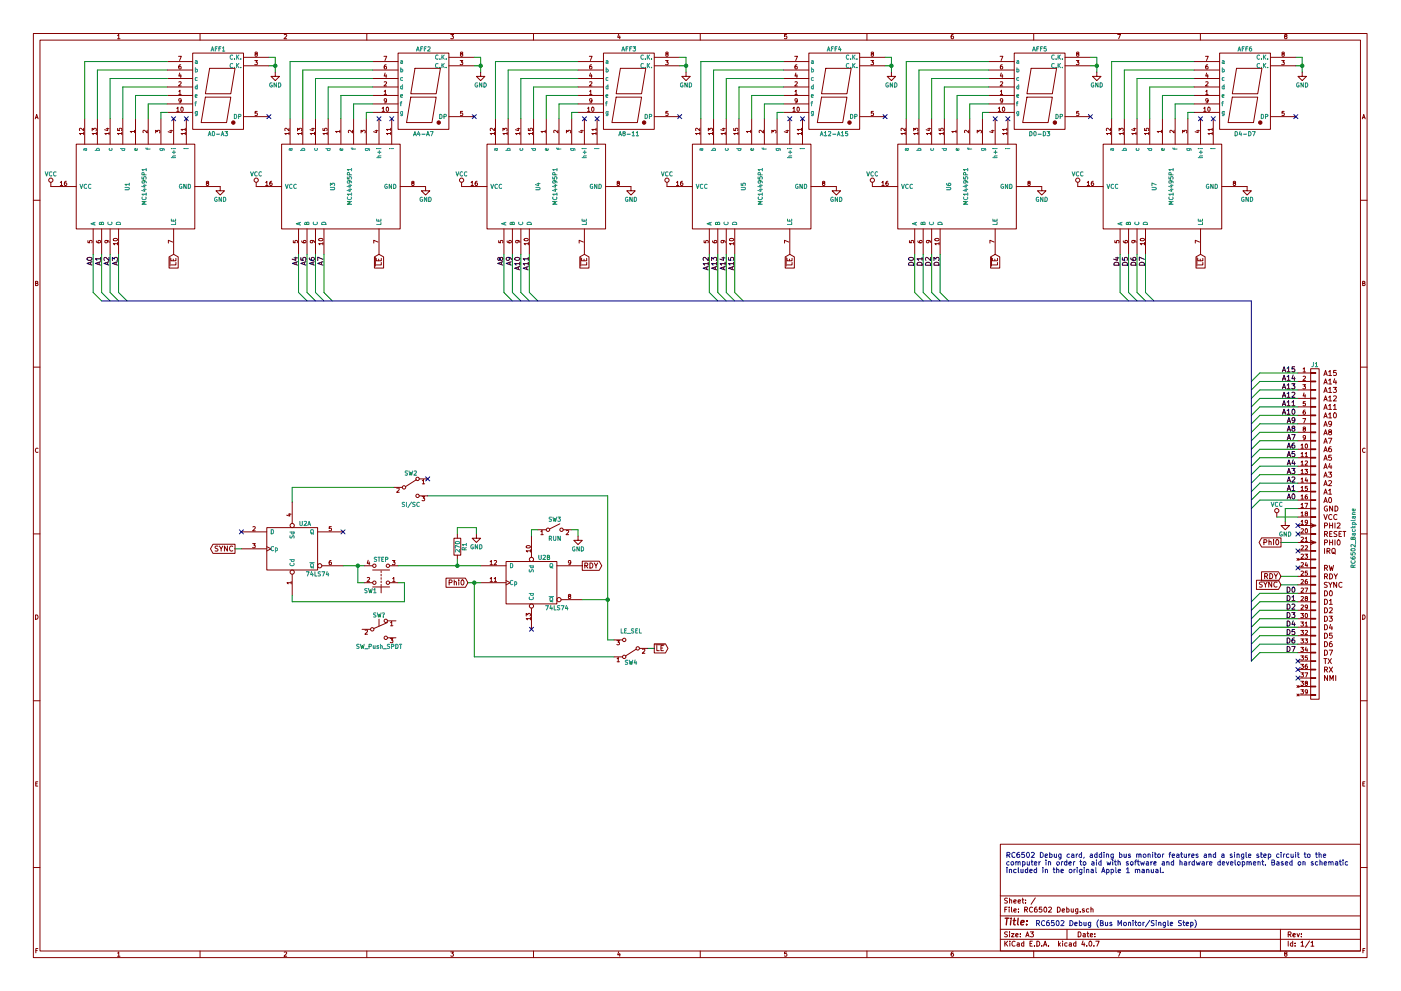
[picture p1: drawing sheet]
EESchema Schematic File Version 2
LIBS:power
LIBS:device
LIBS:switches
LIBS:relays
LIBS:motors
LIBS:transistors
LIBS:conn
LIBS:linear
LIBS:regul
LIBS:74xx
LIBS:cmos4000
LIBS:adc-dac
LIBS:memory
LIBS:xilinx
LIBS:microcontrollers
LIBS:dsp
LIBS:microchip
LIBS:analog_switches
LIBS:motorola
LIBS:texas
LIBS:intel
LIBS:audio
LIBS:interface
LIBS:digital-audio
LIBS:philips
LIBS:display
LIBS:cypress
LIBS:siliconi
LIBS:opto
LIBS:atmel
LIBS:contrib
LIBS:valves
LIBS:rc6502_backplane
LIBS:mc14495p1
LIBS:RC6502 Debug-cache
EELAYER 25 0
EELAYER END
$Descr A3 16535 11693
encoding utf-8
Sheet 1 1
Title ""
Date ""
Rev ""
Comp ""
Comment1 ""
Comment2 ""
Comment3 ""
Comment4 ""
$EndDescr
$Comp
L RC6502_Backplane J1
U 1 1
P 15525 6300
F 0 "J1" H 15525 8300 50  0000 C CNN
F 1 "RC6502_Backplane" V 15975 6250 50  0000 C CNN
F 2 "" H 15525 6300 50  0001 C CNN
F 3 "" H 15525 6300 50  0001 C CNN
	1    15525 6300
	1    0    0    -1  
$EndComp
$Comp
L LTS-6980HR AFF1
U 1 1
P 2575 1125
F 0 "AFF1" H 2575 1675 50  0000 C CNN
F 1 "A0-A3" H 2575 675 50  0000 C CNN
F 2 "" H 2575 1125 50  0001 C CNN
F 3 "" H 2575 1125 50  0001 C CNN
	1    2575 1125
	1    0    0    -1  
$EndComp
$Comp
L MC14495P1 U1
U 1 1
P 1600 2200
F 0 "U1" H 1600 2300 50  0000 C CNN
F 1 "MC14495P1" H 1600 2100 50  0000 C CNN
F 2 "" H 1600 2200 50  0001 C CNN
F 3 "" H 1600 2200 50  0001 C CNN
	1    1600 2200
	0    -1   -1   0   
$EndComp
NoConn ~ 2050 1400
NoConn ~ 2200 1400
Wire Wire Line
	1900 1400 1900 1325
Wire Wire Line
	1900 1325 1975 1325
Wire Wire Line
	1750 1400 1750 1225
Wire Wire Line
	1750 1225 1975 1225
Wire Wire Line
	1600 1400 1600 1125
Wire Wire Line
	1600 1125 1975 1125
Wire Wire Line
	1450 1400 1450 1025
Wire Wire Line
	1450 1025 1975 1025
Wire Wire Line
	1300 1400 1300 925 
Wire Wire Line
	1300 925  1975 925 
Wire Wire Line
	1150 1400 1150 825 
Wire Wire Line
	1150 825  1975 825 
Wire Wire Line
	1000 1400 1000 725 
Wire Wire Line
	1000 725  1975 725 
$Comp
L VCC #PWR01
U 1 1
P 600 2200
F 0 "#PWR01" H 600 2050 50  0001 C CNN
F 1 "VCC" H 600 2350 50  0000 C CNN
F 2 "" H 600 2200 50  0001 C CNN
F 3 "" H 600 2200 50  0001 C CNN
	1    600  2200
	1    0    0    -1  
$EndComp
$Comp
L GND #PWR02
U 1 1
P 2600 2200
F 0 "#PWR02" H 2600 1950 50  0001 C CNN
F 1 "GND" H 2600 2050 50  0000 C CNN
F 2 "" H 2600 2200 50  0001 C CNN
F 3 "" H 2600 2200 50  0001 C CNN
	1    2600 2200
	1    0    0    -1  
$EndComp
$Comp
L GND #PWR03
U 1 1
P 3250 850
F 0 "#PWR03" H 3250 600 50  0001 C CNN
F 1 "GND" H 3250 700 50  0000 C CNN
F 2 "" H 3250 850 50  0001 C CNN
F 3 "" H 3250 850 50  0001 C CNN
	1    3250 850 
	1    0    0    -1  
$EndComp
Wire Wire Line
	3175 775  3250 775 
Wire Wire Line
	3250 675  3250 850 
Wire Wire Line
	3175 675  3250 675 
Connection ~ 3250 775 
NoConn ~ 3175 1375
$Comp
L LTS-6980HR AFF6
U 1 1
P 14700 1125
F 0 "AFF6" H 14700 1675 50  0000 C CNN
F 1 "D4-D7" H 14700 675 50  0000 C CNN
F 2 "" H 14700 1125 50  0001 C CNN
F 3 "" H 14700 1125 50  0001 C CNN
	1    14700 1125
	1    0    0    -1  
$EndComp
$Comp
L MC14495P1 U7
U 1 1
P 13725 2200
F 0 "U7" H 13725 2300 50  0000 C CNN
F 1 "MC14495P1" H 13725 2100 50  0000 C CNN
F 2 "" H 13725 2200 50  0001 C CNN
F 3 "" H 13725 2200 50  0001 C CNN
	1    13725 2200
	0    -1   -1   0   
$EndComp
NoConn ~ 14175 1400
NoConn ~ 14325 1400
Wire Wire Line
	14025 1400 14025 1325
Wire Wire Line
	14025 1325 14100 1325
Wire Wire Line
	13875 1400 13875 1225
Wire Wire Line
	13875 1225 14100 1225
Wire Wire Line
	13725 1400 13725 1125
Wire Wire Line
	13725 1125 14100 1125
Wire Wire Line
	13575 1400 13575 1025
Wire Wire Line
	13575 1025 14100 1025
Wire Wire Line
	13425 1400 13425 925 
Wire Wire Line
	13425 925  14100 925 
Wire Wire Line
	13275 1400 13275 825 
Wire Wire Line
	13275 825  14100 825 
Wire Wire Line
	13125 1400 13125 725 
Wire Wire Line
	13125 725  14100 725 
$Comp
L VCC #PWR04
U 1 1
P 12725 2200
F 0 "#PWR04" H 12725 2050 50  0001 C CNN
F 1 "VCC" H 12725 2350 50  0000 C CNN
F 2 "" H 12725 2200 50  0001 C CNN
F 3 "" H 12725 2200 50  0001 C CNN
	1    12725 2200
	1    0    0    -1  
$EndComp
$Comp
L GND #PWR05
U 1 1
P 14725 2200
F 0 "#PWR05" H 14725 1950 50  0001 C CNN
F 1 "GND" H 14725 2050 50  0000 C CNN
F 2 "" H 14725 2200 50  0001 C CNN
F 3 "" H 14725 2200 50  0001 C CNN
	1    14725 2200
	1    0    0    -1  
$EndComp
$Comp
L GND #PWR06
U 1 1
P 15375 850
F 0 "#PWR06" H 15375 600 50  0001 C CNN
F 1 "GND" H 15375 700 50  0000 C CNN
F 2 "" H 15375 850 50  0001 C CNN
F 3 "" H 15375 850 50  0001 C CNN
	1    15375 850 
	1    0    0    -1  
$EndComp
Wire Wire Line
	15300 775  15375 775 
Wire Wire Line
	15375 675  15375 850 
Wire Wire Line
	15300 675  15375 675 
Connection ~ 15375 775 
NoConn ~ 15300 1375
$Comp
L LTS-6980HR AFF2
U 1 1
P 5000 1125
F 0 "AFF2" H 5000 1675 50  0000 C CNN
F 1 "A4-A7" H 5000 675 50  0000 C CNN
F 2 "" H 5000 1125 50  0001 C CNN
F 3 "" H 5000 1125 50  0001 C CNN
	1    5000 1125
	1    0    0    -1  
$EndComp
$Comp
L MC14495P1 U3
U 1 1
P 4025 2200
F 0 "U3" H 4025 2300 50  0000 C CNN
F 1 "MC14495P1" H 4025 2100 50  0000 C CNN
F 2 "" H 4025 2200 50  0001 C CNN
F 3 "" H 4025 2200 50  0001 C CNN
	1    4025 2200
	0    -1   -1   0   
$EndComp
NoConn ~ 4475 1400
NoConn ~ 4625 1400
Wire Wire Line
	4325 1400 4325 1325
Wire Wire Line
	4325 1325 4400 1325
Wire Wire Line
	4175 1400 4175 1225
Wire Wire Line
	4175 1225 4400 1225
Wire Wire Line
	4025 1400 4025 1125
Wire Wire Line
	4025 1125 4400 1125
Wire Wire Line
	3875 1400 3875 1025
Wire Wire Line
	3875 1025 4400 1025
Wire Wire Line
	3725 1400 3725 925 
Wire Wire Line
	3725 925  4400 925 
Wire Wire Line
	3575 1400 3575 825 
Wire Wire Line
	3575 825  4400 825 
Wire Wire Line
	3425 1400 3425 725 
Wire Wire Line
	3425 725  4400 725 
$Comp
L VCC #PWR07
U 1 1
P 3025 2200
F 0 "#PWR07" H 3025 2050 50  0001 C CNN
F 1 "VCC" H 3025 2350 50  0000 C CNN
F 2 "" H 3025 2200 50  0001 C CNN
F 3 "" H 3025 2200 50  0001 C CNN
	1    3025 2200
	1    0    0    -1  
$EndComp
$Comp
L GND #PWR08
U 1 1
P 5025 2200
F 0 "#PWR08" H 5025 1950 50  0001 C CNN
F 1 "GND" H 5025 2050 50  0000 C CNN
F 2 "" H 5025 2200 50  0001 C CNN
F 3 "" H 5025 2200 50  0001 C CNN
	1    5025 2200
	1    0    0    -1  
$EndComp
$Comp
L GND #PWR09
U 1 1
P 5675 850
F 0 "#PWR09" H 5675 600 50  0001 C CNN
F 1 "GND" H 5675 700 50  0000 C CNN
F 2 "" H 5675 850 50  0001 C CNN
F 3 "" H 5675 850 50  0001 C CNN
	1    5675 850 
	1    0    0    -1  
$EndComp
Wire Wire Line
	5600 775  5675 775 
Wire Wire Line
	5675 675  5675 850 
Wire Wire Line
	5600 675  5675 675 
Connection ~ 5675 775 
NoConn ~ 5600 1375
$Comp
L LTS-6980HR AFF3
U 1 1
P 7425 1125
F 0 "AFF3" H 7425 1675 50  0000 C CNN
F 1 "A8-11" H 7425 675 50  0000 C CNN
F 2 "" H 7425 1125 50  0001 C CNN
F 3 "" H 7425 1125 50  0001 C CNN
	1    7425 1125
	1    0    0    -1  
$EndComp
$Comp
L MC14495P1 U4
U 1 1
P 6450 2200
F 0 "U4" H 6450 2300 50  0000 C CNN
F 1 "MC14495P1" H 6450 2100 50  0000 C CNN
F 2 "" H 6450 2200 50  0001 C CNN
F 3 "" H 6450 2200 50  0001 C CNN
	1    6450 2200
	0    -1   -1   0   
$EndComp
NoConn ~ 6900 1400
NoConn ~ 7050 1400
Wire Wire Line
	6750 1400 6750 1325
Wire Wire Line
	6750 1325 6825 1325
Wire Wire Line
	6600 1400 6600 1225
Wire Wire Line
	6600 1225 6825 1225
Wire Wire Line
	6450 1400 6450 1125
Wire Wire Line
	6450 1125 6825 1125
Wire Wire Line
	6300 1400 6300 1025
Wire Wire Line
	6300 1025 6825 1025
Wire Wire Line
	6150 1400 6150 925 
Wire Wire Line
	6150 925  6825 925 
Wire Wire Line
	6000 1400 6000 825 
Wire Wire Line
	6000 825  6825 825 
Wire Wire Line
	5850 1400 5850 725 
Wire Wire Line
	5850 725  6825 725 
$Comp
L VCC #PWR010
U 1 1
P 5450 2200
F 0 "#PWR010" H 5450 2050 50  0001 C CNN
F 1 "VCC" H 5450 2350 50  0000 C CNN
F 2 "" H 5450 2200 50  0001 C CNN
F 3 "" H 5450 2200 50  0001 C CNN
	1    5450 2200
	1    0    0    -1  
$EndComp
$Comp
L GND #PWR011
U 1 1
P 7450 2200
F 0 "#PWR011" H 7450 1950 50  0001 C CNN
F 1 "GND" H 7450 2050 50  0000 C CNN
F 2 "" H 7450 2200 50  0001 C CNN
F 3 "" H 7450 2200 50  0001 C CNN
	1    7450 2200
	1    0    0    -1  
$EndComp
$Comp
L GND #PWR012
U 1 1
P 8100 850
F 0 "#PWR012" H 8100 600 50  0001 C CNN
F 1 "GND" H 8100 700 50  0000 C CNN
F 2 "" H 8100 850 50  0001 C CNN
F 3 "" H 8100 850 50  0001 C CNN
	1    8100 850 
	1    0    0    -1  
$EndComp
Wire Wire Line
	8025 775  8100 775 
Wire Wire Line
	8100 675  8100 850 
Wire Wire Line
	8025 675  8100 675 
Connection ~ 8100 775 
NoConn ~ 8025 1375
$Comp
L LTS-6980HR AFF4
U 1 1
P 9850 1125
F 0 "AFF4" H 9850 1675 50  0000 C CNN
F 1 "A12-A15" H 9850 675 50  0000 C CNN
F 2 "" H 9850 1125 50  0001 C CNN
F 3 "" H 9850 1125 50  0001 C CNN
	1    9850 1125
	1    0    0    -1  
$EndComp
$Comp
L MC14495P1 U5
U 1 1
P 8875 2200
F 0 "U5" H 8875 2300 50  0000 C CNN
F 1 "MC14495P1" H 8875 2100 50  0000 C CNN
F 2 "" H 8875 2200 50  0001 C CNN
F 3 "" H 8875 2200 50  0001 C CNN
	1    8875 2200
	0    -1   -1   0   
$EndComp
NoConn ~ 9325 1400
NoConn ~ 9475 1400
Wire Wire Line
	9175 1400 9175 1325
Wire Wire Line
	9175 1325 9250 1325
Wire Wire Line
	9025 1400 9025 1225
Wire Wire Line
	9025 1225 9250 1225
Wire Wire Line
	8875 1400 8875 1125
Wire Wire Line
	8875 1125 9250 1125
Wire Wire Line
	8725 1400 8725 1025
Wire Wire Line
	8725 1025 9250 1025
Wire Wire Line
	8575 1400 8575 925 
Wire Wire Line
	8575 925  9250 925 
Wire Wire Line
	8425 1400 8425 825 
Wire Wire Line
	8425 825  9250 825 
Wire Wire Line
	8275 1400 8275 725 
Wire Wire Line
	8275 725  9250 725 
$Comp
L VCC #PWR013
U 1 1
P 7875 2200
F 0 "#PWR013" H 7875 2050 50  0001 C CNN
F 1 "VCC" H 7875 2350 50  0000 C CNN
F 2 "" H 7875 2200 50  0001 C CNN
F 3 "" H 7875 2200 50  0001 C CNN
	1    7875 2200
	1    0    0    -1  
$EndComp
$Comp
L GND #PWR014
U 1 1
P 9875 2200
F 0 "#PWR014" H 9875 1950 50  0001 C CNN
F 1 "GND" H 9875 2050 50  0000 C CNN
F 2 "" H 9875 2200 50  0001 C CNN
F 3 "" H 9875 2200 50  0001 C CNN
	1    9875 2200
	1    0    0    -1  
$EndComp
$Comp
L GND #PWR015
U 1 1
P 10525 850
F 0 "#PWR015" H 10525 600 50  0001 C CNN
F 1 "GND" H 10525 700 50  0000 C CNN
F 2 "" H 10525 850 50  0001 C CNN
F 3 "" H 10525 850 50  0001 C CNN
	1    10525 850 
	1    0    0    -1  
$EndComp
Wire Wire Line
	10450 775  10525 775 
Wire Wire Line
	10525 675  10525 850 
Wire Wire Line
	10450 675  10525 675 
Connection ~ 10525 775 
NoConn ~ 10450 1375
$Comp
L LTS-6980HR AFF5
U 1 1
P 12275 1125
F 0 "AFF5" H 12275 1675 50  0000 C CNN
F 1 "D0-D3" H 12275 675 50  0000 C CNN
F 2 "" H 12275 1125 50  0001 C CNN
F 3 "" H 12275 1125 50  0001 C CNN
	1    12275 1125
	1    0    0    -1  
$EndComp
$Comp
L MC14495P1 U6
U 1 1
P 11300 2200
F 0 "U6" H 11300 2300 50  0000 C CNN
F 1 "MC14495P1" H 11300 2100 50  0000 C CNN
F 2 "" H 11300 2200 50  0001 C CNN
F 3 "" H 11300 2200 50  0001 C CNN
	1    11300 2200
	0    -1   -1   0   
$EndComp
NoConn ~ 11750 1400
NoConn ~ 11900 1400
Wire Wire Line
	11600 1400 11600 1325
Wire Wire Line
	11600 1325 11675 1325
Wire Wire Line
	11450 1400 11450 1225
Wire Wire Line
	11450 1225 11675 1225
Wire Wire Line
	11300 1400 11300 1125
Wire Wire Line
	11300 1125 11675 1125
Wire Wire Line
	11150 1400 11150 1025
Wire Wire Line
	11150 1025 11675 1025
Wire Wire Line
	11000 1400 11000 925 
Wire Wire Line
	11000 925  11675 925 
Wire Wire Line
	10850 1400 10850 825 
Wire Wire Line
	10850 825  11675 825 
Wire Wire Line
	10700 1400 10700 725 
Wire Wire Line
	10700 725  11675 725 
$Comp
L VCC #PWR016
U 1 1
P 10300 2200
F 0 "#PWR016" H 10300 2050 50  0001 C CNN
F 1 "VCC" H 10300 2350 50  0000 C CNN
F 2 "" H 10300 2200 50  0001 C CNN
F 3 "" H 10300 2200 50  0001 C CNN
	1    10300 2200
	1    0    0    -1  
$EndComp
$Comp
L GND #PWR017
U 1 1
P 12300 2200
F 0 "#PWR017" H 12300 1950 50  0001 C CNN
F 1 "GND" H 12300 2050 50  0000 C CNN
F 2 "" H 12300 2200 50  0001 C CNN
F 3 "" H 12300 2200 50  0001 C CNN
	1    12300 2200
	1    0    0    -1  
$EndComp
$Comp
L GND #PWR018
U 1 1
P 12950 850
F 0 "#PWR018" H 12950 600 50  0001 C CNN
F 1 "GND" H 12950 700 50  0000 C CNN
F 2 "" H 12950 850 50  0001 C CNN
F 3 "" H 12950 850 50  0001 C CNN
	1    12950 850 
	1    0    0    -1  
$EndComp
Wire Wire Line
	12875 775  12950 775 
Wire Wire Line
	12950 675  12950 850 
Wire Wire Line
	12875 675  12950 675 
Connection ~ 12950 775 
NoConn ~ 12875 1375
Wire Wire Line
	1100 3450 1100 3000
Wire Wire Line
	1200 3450 1200 3000
Wire Wire Line
	1300 3450 1300 3000
Wire Wire Line
	1400 3450 1400 3000
Text Label 1100 3025 3    60   ~ 0
A0
Text Label 1200 3025 3    60   ~ 0
A1
Text Label 1300 3025 3    60   ~ 0
A2
Text Label 1400 3025 3    60   ~ 0
A3
Entry Wire Line
	1100 3450 1200 3550
Entry Wire Line
	1200 3450 1300 3550
Entry Wire Line
	1300 3450 1400 3550
Entry Wire Line
	1400 3450 1500 3550
Wire Wire Line
	3525 3450 3525 3000
Wire Wire Line
	3625 3450 3625 3000
Wire Wire Line
	3725 3450 3725 3000
Wire Wire Line
	3825 3450 3825 3000
Text Label 3525 3025 3    60   ~ 0
A4
Text Label 3625 3025 3    60   ~ 0
A5
Text Label 3725 3025 3    60   ~ 0
A6
Text Label 3825 3025 3    60   ~ 0
A7
Entry Wire Line
	3525 3450 3625 3550
Entry Wire Line
	3625 3450 3725 3550
Entry Wire Line
	3725 3450 3825 3550
Entry Wire Line
	3825 3450 3925 3550
Wire Wire Line
	5950 3450 5950 3000
Wire Wire Line
	6050 3450 6050 3000
Wire Wire Line
	6150 3450 6150 3000
Wire Wire Line
	6250 3450 6250 3000
Text Label 5950 3025 3    60   ~ 0
A8
Text Label 6050 3025 3    60   ~ 0
A9
Text Label 6150 3025 3    60   ~ 0
A10
Text Label 6250 3025 3    60   ~ 0
A11
Entry Wire Line
	5950 3450 6050 3550
Entry Wire Line
	6050 3450 6150 3550
Entry Wire Line
	6150 3450 6250 3550
Entry Wire Line
	6250 3450 6350 3550
Wire Wire Line
	8375 3450 8375 3000
Wire Wire Line
	8475 3450 8475 3000
Wire Wire Line
	8575 3450 8575 3000
Wire Wire Line
	8675 3450 8675 3000
Text Label 8375 3025 3    60   ~ 0
A12
Text Label 8475 3025 3    60   ~ 0
A13
Text Label 8575 3025 3    60   ~ 0
A14
Text Label 8675 3025 3    60   ~ 0
A15
Entry Wire Line
	8375 3450 8475 3550
Entry Wire Line
	8475 3450 8575 3550
Entry Wire Line
	8575 3450 8675 3550
Entry Wire Line
	8675 3450 8775 3550
Wire Wire Line
	10800 3450 10800 3000
Wire Wire Line
	10900 3450 10900 3000
Wire Wire Line
	11000 3450 11000 3000
Wire Wire Line
	11100 3450 11100 3000
Text Label 10800 3025 3    60   ~ 0
D0
Text Label 10900 3025 3    60   ~ 0
D1
Text Label 11000 3025 3    60   ~ 0
D2
Text Label 11100 3025 3    60   ~ 0
D3
Entry Wire Line
	10800 3450 10900 3550
Entry Wire Line
	10900 3450 11000 3550
Entry Wire Line
	11000 3450 11100 3550
Entry Wire Line
	11100 3450 11200 3550
Wire Wire Line
	13225 3450 13225 3000
Wire Wire Line
	13325 3450 13325 3000
Wire Wire Line
	13425 3450 13425 3000
Wire Wire Line
	13525 3450 13525 3000
Text Label 13225 3025 3    60   ~ 0
D4
Text Label 13325 3025 3    60   ~ 0
D5
Text Label 13425 3025 3    60   ~ 0
D6
Text Label 13525 3025 3    60   ~ 0
D7
Entry Wire Line
	13225 3450 13325 3550
Entry Wire Line
	13325 3450 13425 3550
Entry Wire Line
	13425 3450 13525 3550
Entry Wire Line
	13525 3450 13625 3550
Wire Bus Line
	1200 3550 14775 3550
Wire Wire Line
	14875 7400 15325 7400
Wire Wire Line
	14875 7500 15325 7500
Wire Wire Line
	14875 7600 15325 7600
Wire Wire Line
	14875 7700 15325 7700
Text Label 15300 7400 2    60   ~ 0
D4
Text Label 15300 7500 2    60   ~ 0
D5
Text Label 15300 7600 2    60   ~ 0
D6
Text Label 15300 7700 2    60   ~ 0
D7
Entry Wire Line
	14875 7400 14775 7500
Entry Wire Line
	14875 7500 14775 7600
Entry Wire Line
	14875 7600 14775 7700
Entry Wire Line
	14875 7700 14775 7800
Wire Wire Line
	14875 7000 15325 7000
Wire Wire Line
	14875 7100 15325 7100
Wire Wire Line
	14875 7200 15325 7200
Wire Wire Line
	14875 7300 15325 7300
Text Label 15300 7000 2    60   ~ 0
D0
Text Label 15300 7100 2    60   ~ 0
D1
Text Label 15300 7200 2    60   ~ 0
D2
Text Label 15300 7300 2    60   ~ 0
D3
Entry Wire Line
	14875 7000 14775 7100
Entry Wire Line
	14875 7100 14775 7200
Entry Wire Line
	14875 7200 14775 7300
Entry Wire Line
	14875 7300 14775 7400
Wire Wire Line
	14875 4400 15325 4400
Wire Wire Line
	14875 4500 15325 4500
Wire Wire Line
	14875 4600 15325 4600
Wire Wire Line
	14875 4700 15325 4700
Text Label 15300 4700 2    60   ~ 0
A12
Text Label 15300 4600 2    60   ~ 0
A13
Text Label 15300 4500 2    60   ~ 0
A14
Text Label 15300 4400 2    60   ~ 0
A15
Entry Wire Line
	14875 4400 14775 4500
Entry Wire Line
	14875 4500 14775 4600
Entry Wire Line
	14875 4600 14775 4700
Entry Wire Line
	14875 4700 14775 4800
Wire Wire Line
	14875 4800 15325 4800
Wire Wire Line
	14875 4900 15325 4900
Wire Wire Line
	14875 5000 15325 5000
Wire Wire Line
	14875 5100 15325 5100
Text Label 15300 5100 2    60   ~ 0
A8
Text Label 15300 5000 2    60   ~ 0
A9
Text Label 15300 4900 2    60   ~ 0
A10
Text Label 15300 4800 2    60   ~ 0
A11
Entry Wire Line
	14875 4800 14775 4900
Entry Wire Line
	14875 4900 14775 5000
Entry Wire Line
	14875 5000 14775 5100
Entry Wire Line
	14875 5100 14775 5200
Wire Wire Line
	14875 5200 15325 5200
Wire Wire Line
	14875 5300 15325 5300
Wire Wire Line
	14875 5400 15325 5400
Wire Wire Line
	14875 5500 15325 5500
Text Label 15300 5500 2    60   ~ 0
A4
Text Label 15300 5400 2    60   ~ 0
A5
Text Label 15300 5300 2    60   ~ 0
A6
Text Label 15300 5200 2    60   ~ 0
A7
Entry Wire Line
	14875 5200 14775 5300
Entry Wire Line
	14875 5300 14775 5400
Entry Wire Line
	14875 5400 14775 5500
Entry Wire Line
	14875 5500 14775 5600
Wire Wire Line
	14875 5600 15325 5600
Wire Wire Line
	14875 5700 15325 5700
Wire Wire Line
	14875 5800 15325 5800
Wire Wire Line
	14875 5900 15325 5900
Text Label 15300 5900 2    60   ~ 0
A0
Text Label 15300 5800 2    60   ~ 0
A1
Text Label 15300 5700 2    60   ~ 0
A2
Text Label 15300 5600 2    60   ~ 0
A3
Entry Wire Line
	14875 5600 14775 5700
Entry Wire Line
	14875 5700 14775 5800
Entry Wire Line
	14875 5800 14775 5900
Entry Wire Line
	14875 5900 14775 6000
Wire Bus Line
	14775 3550 14775 7800
NoConn ~ 15325 7800
NoConn ~ 15325 7900
NoConn ~ 15325 8000
NoConn ~ 15325 6300
NoConn ~ 15325 6500
NoConn ~ 15325 6700
Text GLabel 2050 3000 3    60   Input ~ 0
~LE
Text GLabel 4475 3000 3    60   Input ~ 0
~LE
Text GLabel 6900 3000 3    60   Input ~ 0
~LE
Text GLabel 9325 3000 3    60   Input ~ 0
~LE
Text GLabel 11750 3000 3    60   Input ~ 0
~LE
Text GLabel 14175 3000 3    60   Input ~ 0
~LE
Text Notes 12225 10925 0    60   ~ 0
RC6502 Debug (Bus Monitor/Single Step)
$Comp
L 74LS74 U2
U 1 1
P 3450 6475
F 0 "U2" H 3600 6775 50  0000 C CNN
F 1 "74LS74" H 3750 6180 50  0000 C CNN
F 2 "" H 3450 6475 50  0001 C CNN
F 3 "" H 3450 6475 50  0001 C CNN
	1    3450 6475
	1    0    0    -1  
$EndComp
$Comp
L 74LS74 U2
U 2 1
P 6275 6875
F 0 "U2" H 6425 7175 50  0000 C CNN
F 1 "74LS74" H 6575 6580 50  0000 C CNN
F 2 "" H 6275 6875 50  0001 C CNN
F 3 "" H 6275 6875 50  0001 C CNN
	2    6275 6875
	1    0    0    -1  
$EndComp
Text GLabel 6875 6675 2    60   Output ~ 0
RDY
Text GLabel 2775 6475 0    60   Output ~ 0
SYNC
NoConn ~ 6275 7425
Text GLabel 5525 6875 0    60   Input ~ 0
Phi0
$Comp
L SW_SPST SW3
U 1 1
P 6550 6250
F 0 "SW3" H 6550 6375 50  0000 C CNN
F 1 "RUN" H 6550 6150 50  0000 C CNN
F 2 "" H 6550 6250 50  0001 C CNN
F 3 "" H 6550 6250 50  0001 C CNN
	1    6550 6250
	1    0    0    -1  
$EndComp
Wire Wire Line
	6275 6325 6275 6250
Wire Wire Line
	6275 6250 6350 6250
Wire Wire Line
	6750 6250 6825 6250
Wire Wire Line
	6825 6250 6825 6325
$Comp
L GND #PWR019
U 1 1
P 6825 6325
F 0 "#PWR019" H 6825 6075 50  0001 C CNN
F 1 "GND" H 6825 6175 50  0000 C CNN
F 2 "" H 6825 6325 50  0001 C CNN
F 3 "" H 6825 6325 50  0001 C CNN
	1    6825 6325
	1    0    0    -1  
$EndComp
$Comp
L R R1
U 1 1
P 5400 6450
F 0 "R1" V 5480 6450 50  0000 C CNN
F 1 "270" V 5400 6450 50  0000 C CNN
F 2 "" V 5330 6450 50  0001 C CNN
F 3 "" H 5400 6450 50  0001 C CNN
	1    5400 6450
	1    0    0    -1  
$EndComp
$Comp
L GND #PWR020
U 1 1
P 5625 6300
F 0 "#PWR020" H 5625 6050 50  0001 C CNN
F 1 "GND" H 5625 6150 50  0000 C CNN
F 2 "" H 5625 6300 50  0001 C CNN
F 3 "" H 5625 6300 50  0001 C CNN
	1    5625 6300
	1    0    0    -1  
$EndComp
Wire Wire Line
	5400 6300 5400 6225
Wire Wire Line
	5400 6225 5625 6225
Wire Wire Line
	5625 6225 5625 6300
Wire Wire Line
	5400 6600 5400 6675
Wire Wire Line
	4700 6675 5675 6675
Connection ~ 5400 6675
$Comp
L SW_Push_Dual SW1
U 1 1
P 4500 6875
F 0 "SW1" H 4550 6975 50  0000 L CNN
F 1 "STEP" H 4500 6605 50  0000 C CNN
F 2 "" H 4500 7075 50  0001 C CNN
F 3 "" H 4500 7075 50  0001 C CNN
	1    4500 6875
	-1   0    0    1   
$EndComp
Wire Wire Line
	4050 6675 4300 6675
Wire Wire Line
	4225 6675 4225 6875
Wire Wire Line
	4225 6875 4300 6875
Connection ~ 4225 6675
Wire Wire Line
	4700 6875 4775 6875
Wire Wire Line
	4775 6875 4775 7100
Wire Wire Line
	4775 7100 3450 7100
Wire Wire Line
	3450 7100 3450 7025
Wire Wire Line
	2775 6475 2850 6475
Wire Wire Line
	3450 5750 3450 5925
Wire Wire Line
	7175 5850 7175 7550
Wire Wire Line
	7175 7075 6875 7075
$Comp
L SW_SPDT SW2
U 1 1
P 4850 5750
F 0 "SW2" H 4850 5920 50  0000 C CNN
F 1 "SI/SC" H 4850 5550 50  0000 C CNN
F 2 "" H 4850 5750 50  0001 C CNN
F 3 "" H 4850 5750 50  0001 C CNN
	1    4850 5750
	1    0    0    -1  
$EndComp
Wire Wire Line
	3450 5750 4650 5750
Wire Wire Line
	5050 5850 7175 5850
NoConn ~ 5050 5650
Text GLabel 15125 6800 0    60   Input ~ 0
RDY
Text GLabel 15125 6900 0    60   Input ~ 0
SYNC
Text GLabel 15125 6400 0    60   Output ~ 0
Phi0
Wire Wire Line
	15125 6900 15325 6900
Wire Wire Line
	15125 6800 15325 6800
Wire Wire Line
	15125 6400 15325 6400
NoConn ~ 15325 6200
$Comp
L GND #PWR021
U 1 1
P 15175 6150
F 0 "#PWR021" H 15175 5900 50  0001 C CNN
F 1 "GND" H 15175 6000 50  0000 C CNN
F 2 "" H 15175 6150 50  0001 C CNN
F 3 "" H 15175 6150 50  0001 C CNN
	1    15175 6150
	1    0    0    -1  
$EndComp
Wire Wire Line
	15175 6000 15325 6000
$Comp
L VCC #PWR022
U 1 1
P 15075 6100
F 0 "#PWR022" H 15075 5950 50  0001 C CNN
F 1 "VCC" H 15075 6250 50  0000 C CNN
F 2 "" H 15075 6100 50  0001 C CNN
F 3 "" H 15075 6100 50  0001 C CNN
	1    15075 6100
	1    0    0    -1  
$EndComp
Wire Wire Line
	15175 6000 15175 6150
Wire Wire Line
	15075 6100 15325 6100
NoConn ~ 2850 6275
NoConn ~ 4050 6275
$Comp
L SW_SPDT SW4
U 1 1
P 7450 7650
F 0 "SW4" H 7450 7820 50  0000 C CNN
F 1 "LE_SEL" H 7450 7450 50  0000 C CNN
F 2 "" H 7450 7650 50  0001 C CNN
F 3 "" H 7450 7650 50  0001 C CNN
	1    7450 7650
	-1   0    0    1   
$EndComp
Connection ~ 7175 7075
Wire Wire Line
	7175 7550 7250 7550
Wire Wire Line
	5525 6875 5675 6875
Wire Wire Line
	5600 6875 5600 7750
Wire Wire Line
	5600 7750 7250 7750
Connection ~ 5600 6875
Text GLabel 7725 7650 2    60   Output ~ 0
~LE
Wire Wire Line
	7650 7650 7725 7650
Text Notes 11875 10300 0    60   ~ 0
RC6502 Debug card, adding bus monitor features and a single step circuit to the\ncomputer in order to aid with software and hardware development. Based on schematic\nincluded in the original Apple 1 manual.
$Comp
L SW_Push_SPDT SW?
U 1 1
P 4475 7425
F 0 "SW?" H 4475 7595 50  0000 C CNN
F 1 "SW_Push_SPDT" H 4475 7225 50  0000 C CNN
F 2 "" H 4475 7425 50  0001 C CNN
F 3 "" H 4475 7425 50  0001 C CNN
	1    4475 7425
	1    0    0    -1  
$EndComp
$EndSCHEMATC
